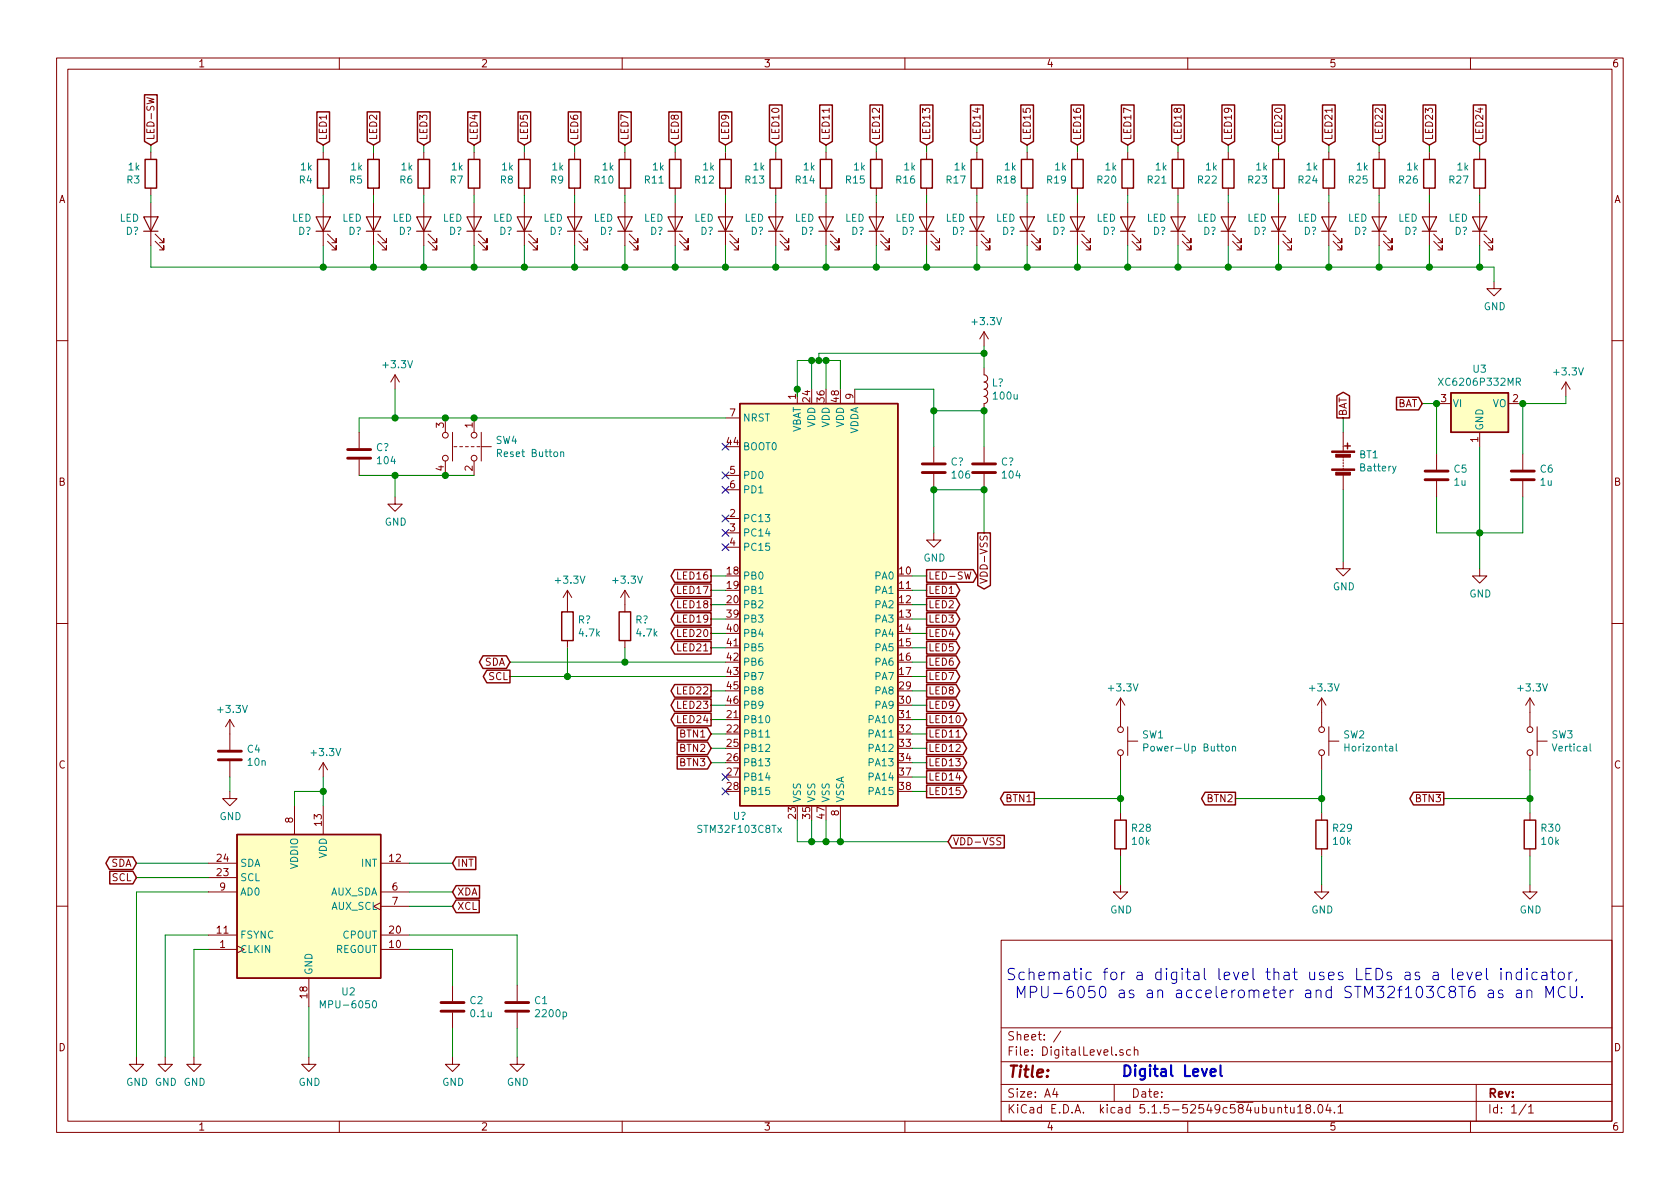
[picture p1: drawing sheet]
EESchema Schematic File Version 4
EELAYER 30 0
EELAYER END
$Descr A4 11693 8268
encoding utf-8
Sheet 1 1
Title ""
Date ""
Rev ""
Comp ""
Comment1 ""
Comment2 ""
Comment3 ""
Comment4 ""
$EndDescr
Wire Wire Line
	10000 2800 10000 3150
Wire Wire Line
	10600 2800 10600 3150
$Comp
L Device:C C6
U 1 1
P 10600 3300
F 0 "C6" H 10715 3346 50  0000 L CNN
F 1 "1u" H 10715 3255 50  0000 L CNN
F 2 "" H 10638 3150 50  0001 C CNN
F 3 "~" H 10600 3300 50  0001 C CNN
	1    10600 3300
	1    0    0    -1  
$EndComp
Wire Wire Line
	10600 3700 10600 3450
Wire Wire Line
	10300 3100 10300 3700
Connection ~ 10300 3700
Wire Wire Line
	10300 3700 10600 3700
Wire Wire Line
	10300 3700 10300 3950
$Comp
L Regulator_Linear:XC6206PxxxMR U3
U 1 1
P 10300 2800
F 0 "U3" H 10300 3042 50  0000 C CNN
F 1 "XC6206P332MR" H 10300 2951 50  0000 C CNN
F 2 "Package_TO_SOT_SMD:SOT-23" H 10300 3025 50  0001 C CIN
F 3 "https://www.torexsemi.com/file/xc6206/XC6206.pdf" H 10300 2800 50  0001 C CNN
	1    10300 2800
	1    0    0    -1  
$EndComp
Wire Wire Line
	2850 6200 3150 6200
Wire Wire Line
	2850 6300 3150 6300
Text GLabel 3150 6200 2    50   Input ~ 0
XDA
Text GLabel 3150 6300 2    50   Input ~ 0
XCL
Wire Wire Line
	2850 6000 3150 6000
Text GLabel 3150 6000 2    50   Input ~ 0
INT
Wire Wire Line
	2850 6600 3150 6600
Wire Wire Line
	3150 6600 3150 6850
$Comp
L Device:C C2
U 1 1
P 3150 7000
F 0 "C2" H 3265 7046 50  0000 L CNN
F 1 "0.1u" H 3265 6955 50  0000 L CNN
F 2 "" H 3188 6850 50  0001 C CNN
F 3 "~" H 3150 7000 50  0001 C CNN
	1    3150 7000
	1    0    0    -1  
$EndComp
Wire Wire Line
	3150 7150 3150 7350
$Comp
L Device:C C1
U 1 1
P 3600 7000
F 0 "C1" H 3715 7046 50  0000 L CNN
F 1 "2200p" H 3715 6955 50  0000 L CNN
F 2 "" H 3638 6850 50  0001 C CNN
F 3 "~" H 3600 7000 50  0001 C CNN
	1    3600 7000
	1    0    0    -1  
$EndComp
Wire Wire Line
	2850 6500 3600 6500
Wire Wire Line
	3600 6500 3600 6850
Wire Wire Line
	2250 5600 2250 5500
Text GLabel 950  6000 0    50   BiDi ~ 0
SDA
Text GLabel 950  6100 0    50   Input ~ 0
SCL
Wire Wire Line
	950  6100 1450 6100
Wire Wire Line
	950  6000 1450 6000
Wire Wire Line
	3600 7150 3600 7350
Wire Wire Line
	2050 5600 2050 5500
Wire Wire Line
	1600 5500 1600 5400
$Comp
L Device:C C4
U 1 1
P 1600 5250
F 0 "C4" H 1715 5296 50  0000 L CNN
F 1 "10n" H 1715 5205 50  0000 L CNN
F 2 "" H 1638 5100 50  0001 C CNN
F 3 "~" H 1600 5250 50  0001 C CNN
	1    1600 5250
	1    0    0    -1  
$EndComp
Wire Wire Line
	2050 5500 2250 5500
Connection ~ 2250 5500
Wire Wire Line
	2250 5500 2250 5400
Wire Wire Line
	2150 7000 2150 7350
$Comp
L Device:LED D?
U 1 1
P 10300 1550
F 0 "D?" V 10247 1628 50  0000 L CNN
F 1 "LED" V 10338 1628 50  0000 L CNN
F 2 "" H 10300 1550 50  0001 C CNN
F 3 "~" H 10300 1550 50  0001 C CNN
	1    10300 1550
	0    -1   -1   0   
$EndComp
$Comp
L Device:LED D?
U 1 1
P 9950 1550
F 0 "D?" V 9897 1628 50  0000 L CNN
F 1 "LED" V 9988 1628 50  0000 L CNN
F 2 "" H 9950 1550 50  0001 C CNN
F 3 "~" H 9950 1550 50  0001 C CNN
	1    9950 1550
	0    -1   -1   0   
$EndComp
$Comp
L Device:LED D?
U 1 1
P 9600 1550
F 0 "D?" V 9547 1628 50  0000 L CNN
F 1 "LED" V 9638 1628 50  0000 L CNN
F 2 "" H 9600 1550 50  0001 C CNN
F 3 "~" H 9600 1550 50  0001 C CNN
	1    9600 1550
	0    -1   -1   0   
$EndComp
$Comp
L Device:LED D?
U 1 1
P 9250 1550
F 0 "D?" V 9197 1628 50  0000 L CNN
F 1 "LED" V 9288 1628 50  0000 L CNN
F 2 "" H 9250 1550 50  0001 C CNN
F 3 "~" H 9250 1550 50  0001 C CNN
	1    9250 1550
	0    -1   -1   0   
$EndComp
$Comp
L Device:LED D?
U 1 1
P 8900 1550
F 0 "D?" V 8847 1628 50  0000 L CNN
F 1 "LED" V 8938 1628 50  0000 L CNN
F 2 "" H 8900 1550 50  0001 C CNN
F 3 "~" H 8900 1550 50  0001 C CNN
	1    8900 1550
	0    -1   -1   0   
$EndComp
$Comp
L Device:LED D?
U 1 1
P 8550 1550
F 0 "D?" V 8497 1628 50  0000 L CNN
F 1 "LED" V 8588 1628 50  0000 L CNN
F 2 "" H 8550 1550 50  0001 C CNN
F 3 "~" H 8550 1550 50  0001 C CNN
	1    8550 1550
	0    -1   -1   0   
$EndComp
$Comp
L Device:LED D?
U 1 1
P 8200 1550
F 0 "D?" V 8147 1628 50  0000 L CNN
F 1 "LED" V 8238 1628 50  0000 L CNN
F 2 "" H 8200 1550 50  0001 C CNN
F 3 "~" H 8200 1550 50  0001 C CNN
	1    8200 1550
	0    -1   -1   0   
$EndComp
$Comp
L Device:LED D?
U 1 1
P 7850 1550
F 0 "D?" V 7797 1628 50  0000 L CNN
F 1 "LED" V 7888 1628 50  0000 L CNN
F 2 "" H 7850 1550 50  0001 C CNN
F 3 "~" H 7850 1550 50  0001 C CNN
	1    7850 1550
	0    -1   -1   0   
$EndComp
$Comp
L Device:LED D?
U 1 1
P 7500 1550
F 0 "D?" V 7447 1628 50  0000 L CNN
F 1 "LED" V 7538 1628 50  0000 L CNN
F 2 "" H 7500 1550 50  0001 C CNN
F 3 "~" H 7500 1550 50  0001 C CNN
	1    7500 1550
	0    -1   -1   0   
$EndComp
$Comp
L Device:LED D?
U 1 1
P 7150 1550
F 0 "D?" V 7097 1628 50  0000 L CNN
F 1 "LED" V 7188 1628 50  0000 L CNN
F 2 "" H 7150 1550 50  0001 C CNN
F 3 "~" H 7150 1550 50  0001 C CNN
	1    7150 1550
	0    -1   -1   0   
$EndComp
$Comp
L Device:LED D?
U 1 1
P 6800 1550
F 0 "D?" V 6747 1628 50  0000 L CNN
F 1 "LED" V 6838 1628 50  0000 L CNN
F 2 "" H 6800 1550 50  0001 C CNN
F 3 "~" H 6800 1550 50  0001 C CNN
	1    6800 1550
	0    -1   -1   0   
$EndComp
$Comp
L Device:LED D?
U 1 1
P 6100 1550
F 0 "D?" V 6047 1628 50  0000 L CNN
F 1 "LED" V 6138 1628 50  0000 L CNN
F 2 "" H 6100 1550 50  0001 C CNN
F 3 "~" H 6100 1550 50  0001 C CNN
	1    6100 1550
	0    -1   -1   0   
$EndComp
$Comp
L Device:LED D?
U 1 1
P 5750 1550
F 0 "D?" V 5697 1628 50  0000 L CNN
F 1 "LED" V 5788 1628 50  0000 L CNN
F 2 "" H 5750 1550 50  0001 C CNN
F 3 "~" H 5750 1550 50  0001 C CNN
	1    5750 1550
	0    -1   -1   0   
$EndComp
$Comp
L Device:LED D?
U 1 1
P 5400 1550
F 0 "D?" V 5347 1628 50  0000 L CNN
F 1 "LED" V 5438 1628 50  0000 L CNN
F 2 "" H 5400 1550 50  0001 C CNN
F 3 "~" H 5400 1550 50  0001 C CNN
	1    5400 1550
	0    -1   -1   0   
$EndComp
$Comp
L Device:LED D?
U 1 1
P 5050 1550
F 0 "D?" V 4997 1628 50  0000 L CNN
F 1 "LED" V 5088 1628 50  0000 L CNN
F 2 "" H 5050 1550 50  0001 C CNN
F 3 "~" H 5050 1550 50  0001 C CNN
	1    5050 1550
	0    -1   -1   0   
$EndComp
$Comp
L Device:LED D?
U 1 1
P 4700 1550
F 0 "D?" V 4647 1628 50  0000 L CNN
F 1 "LED" V 4738 1628 50  0000 L CNN
F 2 "" H 4700 1550 50  0001 C CNN
F 3 "~" H 4700 1550 50  0001 C CNN
	1    4700 1550
	0    -1   -1   0   
$EndComp
$Comp
L Device:LED D?
U 1 1
P 4350 1550
F 0 "D?" V 4297 1628 50  0000 L CNN
F 1 "LED" V 4388 1628 50  0000 L CNN
F 2 "" H 4350 1550 50  0001 C CNN
F 3 "~" H 4350 1550 50  0001 C CNN
	1    4350 1550
	0    -1   -1   0   
$EndComp
$Comp
L Device:LED D?
U 1 1
P 4000 1550
F 0 "D?" V 3947 1628 50  0000 L CNN
F 1 "LED" V 4038 1628 50  0000 L CNN
F 2 "" H 4000 1550 50  0001 C CNN
F 3 "~" H 4000 1550 50  0001 C CNN
	1    4000 1550
	0    -1   -1   0   
$EndComp
$Comp
L Device:LED D?
U 1 1
P 3650 1550
F 0 "D?" V 3597 1628 50  0000 L CNN
F 1 "LED" V 3688 1628 50  0000 L CNN
F 2 "" H 3650 1550 50  0001 C CNN
F 3 "~" H 3650 1550 50  0001 C CNN
	1    3650 1550
	0    -1   -1   0   
$EndComp
$Comp
L Device:LED D?
U 1 1
P 3300 1550
F 0 "D?" V 3247 1628 50  0000 L CNN
F 1 "LED" V 3338 1628 50  0000 L CNN
F 2 "" H 3300 1550 50  0001 C CNN
F 3 "~" H 3300 1550 50  0001 C CNN
	1    3300 1550
	0    -1   -1   0   
$EndComp
$Comp
L Device:LED D?
U 1 1
P 2950 1550
F 0 "D?" V 2897 1628 50  0000 L CNN
F 1 "LED" V 2988 1628 50  0000 L CNN
F 2 "" H 2950 1550 50  0001 C CNN
F 3 "~" H 2950 1550 50  0001 C CNN
	1    2950 1550
	0    -1   -1   0   
$EndComp
$Comp
L Device:LED D?
U 1 1
P 2600 1550
F 0 "D?" V 2547 1628 50  0000 L CNN
F 1 "LED" V 2638 1628 50  0000 L CNN
F 2 "" H 2600 1550 50  0001 C CNN
F 3 "~" H 2600 1550 50  0001 C CNN
	1    2600 1550
	0    -1   -1   0   
$EndComp
$Comp
L Device:LED D?
U 1 1
P 2250 1550
F 0 "D?" V 2197 1628 50  0000 L CNN
F 1 "LED" V 2288 1628 50  0000 L CNN
F 2 "" H 2250 1550 50  0001 C CNN
F 3 "~" H 2250 1550 50  0001 C CNN
	1    2250 1550
	0    -1   -1   0   
$EndComp
$Comp
L Device:LED D?
U 1 1
P 1050 1550
F 0 "D?" V 997 1628 50  0000 L CNN
F 1 "LED" V 1088 1628 50  0000 L CNN
F 2 "" H 1050 1550 50  0001 C CNN
F 3 "~" H 1050 1550 50  0001 C CNN
	1    1050 1550
	0    -1   -1   0   
$EndComp
$Comp
L Device:R R4
U 1 1
P 2250 1200
F 0 "R4" H 2320 1246 50  0000 L CNN
F 1 "1k" H 2320 1155 50  0000 L CNN
F 2 "" V 2180 1200 50  0001 C CNN
F 3 "~" H 2250 1200 50  0001 C CNN
	1    2250 1200
	-1   0    0    1   
$EndComp
$Comp
L Device:R R5
U 1 1
P 2600 1200
F 0 "R5" H 2670 1246 50  0000 L CNN
F 1 "1k" H 2670 1155 50  0000 L CNN
F 2 "" V 2530 1200 50  0001 C CNN
F 3 "~" H 2600 1200 50  0001 C CNN
	1    2600 1200
	-1   0    0    1   
$EndComp
$Comp
L Device:R R6
U 1 1
P 2950 1200
F 0 "R6" H 3020 1246 50  0000 L CNN
F 1 "1k" H 3020 1155 50  0000 L CNN
F 2 "" V 2880 1200 50  0001 C CNN
F 3 "~" H 2950 1200 50  0001 C CNN
	1    2950 1200
	-1   0    0    1   
$EndComp
$Comp
L Device:R R7
U 1 1
P 3300 1200
F 0 "R7" H 3370 1246 50  0000 L CNN
F 1 "1k" H 3370 1155 50  0000 L CNN
F 2 "" V 3230 1200 50  0001 C CNN
F 3 "~" H 3300 1200 50  0001 C CNN
	1    3300 1200
	-1   0    0    1   
$EndComp
$Comp
L Device:R R8
U 1 1
P 3650 1200
F 0 "R8" H 3720 1246 50  0000 L CNN
F 1 "1k" H 3720 1155 50  0000 L CNN
F 2 "" V 3580 1200 50  0001 C CNN
F 3 "~" H 3650 1200 50  0001 C CNN
	1    3650 1200
	-1   0    0    1   
$EndComp
$Comp
L Device:R R9
U 1 1
P 4000 1200
F 0 "R9" H 4070 1246 50  0000 L CNN
F 1 "1k" H 4070 1155 50  0000 L CNN
F 2 "" V 3930 1200 50  0001 C CNN
F 3 "~" H 4000 1200 50  0001 C CNN
	1    4000 1200
	-1   0    0    1   
$EndComp
$Comp
L Device:R R10
U 1 1
P 4350 1200
F 0 "R10" H 4420 1246 50  0000 L CNN
F 1 "1k" H 4420 1155 50  0000 L CNN
F 2 "" V 4280 1200 50  0001 C CNN
F 3 "~" H 4350 1200 50  0001 C CNN
	1    4350 1200
	-1   0    0    1   
$EndComp
$Comp
L Device:R R11
U 1 1
P 4700 1200
F 0 "R11" H 4770 1246 50  0000 L CNN
F 1 "1k" H 4770 1155 50  0000 L CNN
F 2 "" V 4630 1200 50  0001 C CNN
F 3 "~" H 4700 1200 50  0001 C CNN
	1    4700 1200
	-1   0    0    1   
$EndComp
$Comp
L Device:R R12
U 1 1
P 5050 1200
F 0 "R12" H 5120 1246 50  0000 L CNN
F 1 "1k" H 5120 1155 50  0000 L CNN
F 2 "" V 4980 1200 50  0001 C CNN
F 3 "~" H 5050 1200 50  0001 C CNN
	1    5050 1200
	-1   0    0    1   
$EndComp
$Comp
L Device:R R13
U 1 1
P 5400 1200
F 0 "R13" H 5470 1246 50  0000 L CNN
F 1 "1k" H 5470 1155 50  0000 L CNN
F 2 "" V 5330 1200 50  0001 C CNN
F 3 "~" H 5400 1200 50  0001 C CNN
	1    5400 1200
	-1   0    0    1   
$EndComp
$Comp
L Device:R R14
U 1 1
P 5750 1200
F 0 "R14" H 5820 1246 50  0000 L CNN
F 1 "1k" H 5820 1155 50  0000 L CNN
F 2 "" V 5680 1200 50  0001 C CNN
F 3 "~" H 5750 1200 50  0001 C CNN
	1    5750 1200
	-1   0    0    1   
$EndComp
$Comp
L Device:R R15
U 1 1
P 6100 1200
F 0 "R15" H 6170 1246 50  0000 L CNN
F 1 "1k" H 6170 1155 50  0000 L CNN
F 2 "" V 6030 1200 50  0001 C CNN
F 3 "~" H 6100 1200 50  0001 C CNN
	1    6100 1200
	-1   0    0    1   
$EndComp
$Comp
L Device:R R16
U 1 1
P 6450 1200
F 0 "R16" H 6520 1246 50  0000 L CNN
F 1 "1k" H 6520 1155 50  0000 L CNN
F 2 "" V 6380 1200 50  0001 C CNN
F 3 "~" H 6450 1200 50  0001 C CNN
	1    6450 1200
	-1   0    0    1   
$EndComp
$Comp
L Device:R R17
U 1 1
P 6800 1200
F 0 "R17" H 6870 1246 50  0000 L CNN
F 1 "1k" H 6870 1155 50  0000 L CNN
F 2 "" V 6730 1200 50  0001 C CNN
F 3 "~" H 6800 1200 50  0001 C CNN
	1    6800 1200
	-1   0    0    1   
$EndComp
$Comp
L Device:R R18
U 1 1
P 7150 1200
F 0 "R18" H 7220 1246 50  0000 L CNN
F 1 "1k" H 7220 1155 50  0000 L CNN
F 2 "" V 7080 1200 50  0001 C CNN
F 3 "~" H 7150 1200 50  0001 C CNN
	1    7150 1200
	-1   0    0    1   
$EndComp
$Comp
L Device:R R19
U 1 1
P 7500 1200
F 0 "R19" H 7570 1246 50  0000 L CNN
F 1 "1k" H 7570 1155 50  0000 L CNN
F 2 "" V 7430 1200 50  0001 C CNN
F 3 "~" H 7500 1200 50  0001 C CNN
	1    7500 1200
	-1   0    0    1   
$EndComp
$Comp
L Device:R R20
U 1 1
P 7850 1200
F 0 "R20" H 7920 1246 50  0000 L CNN
F 1 "1k" H 7920 1155 50  0000 L CNN
F 2 "" V 7780 1200 50  0001 C CNN
F 3 "~" H 7850 1200 50  0001 C CNN
	1    7850 1200
	-1   0    0    1   
$EndComp
$Comp
L Device:R R21
U 1 1
P 8200 1200
F 0 "R21" H 8270 1246 50  0000 L CNN
F 1 "1k" H 8270 1155 50  0000 L CNN
F 2 "" V 8130 1200 50  0001 C CNN
F 3 "~" H 8200 1200 50  0001 C CNN
	1    8200 1200
	-1   0    0    1   
$EndComp
$Comp
L Device:R R22
U 1 1
P 8550 1200
F 0 "R22" H 8620 1246 50  0000 L CNN
F 1 "1k" H 8620 1155 50  0000 L CNN
F 2 "" V 8480 1200 50  0001 C CNN
F 3 "~" H 8550 1200 50  0001 C CNN
	1    8550 1200
	-1   0    0    1   
$EndComp
$Comp
L Device:R R23
U 1 1
P 8900 1200
F 0 "R23" H 8970 1246 50  0000 L CNN
F 1 "1k" H 8970 1155 50  0000 L CNN
F 2 "" V 8830 1200 50  0001 C CNN
F 3 "~" H 8900 1200 50  0001 C CNN
	1    8900 1200
	-1   0    0    1   
$EndComp
$Comp
L Device:R R24
U 1 1
P 9250 1200
F 0 "R24" H 9320 1246 50  0000 L CNN
F 1 "1k" H 9320 1155 50  0000 L CNN
F 2 "" V 9180 1200 50  0001 C CNN
F 3 "~" H 9250 1200 50  0001 C CNN
	1    9250 1200
	-1   0    0    1   
$EndComp
$Comp
L Device:R R25
U 1 1
P 9600 1200
F 0 "R25" H 9670 1246 50  0000 L CNN
F 1 "1k" H 9670 1155 50  0000 L CNN
F 2 "" V 9530 1200 50  0001 C CNN
F 3 "~" H 9600 1200 50  0001 C CNN
	1    9600 1200
	-1   0    0    1   
$EndComp
$Comp
L Device:R R26
U 1 1
P 9950 1200
F 0 "R26" H 10020 1246 50  0000 L CNN
F 1 "1k" H 10020 1155 50  0000 L CNN
F 2 "" V 9880 1200 50  0001 C CNN
F 3 "~" H 9950 1200 50  0001 C CNN
	1    9950 1200
	-1   0    0    1   
$EndComp
$Comp
L Device:R R27
U 1 1
P 10300 1200
F 0 "R27" H 10370 1246 50  0000 L CNN
F 1 "1k" H 10370 1155 50  0000 L CNN
F 2 "" V 10230 1200 50  0001 C CNN
F 3 "~" H 10300 1200 50  0001 C CNN
	1    10300 1200
	-1   0    0    1   
$EndComp
Wire Wire Line
	6100 1400 6100 1350
Wire Wire Line
	6100 1050 6100 1000
Wire Wire Line
	5750 1400 5750 1350
Wire Wire Line
	5750 1050 5750 1000
Wire Wire Line
	5400 1050 5400 1000
Wire Wire Line
	5050 1000 5050 1050
Wire Wire Line
	4700 1050 4700 1000
Wire Wire Line
	4350 1050 4350 1000
Wire Wire Line
	4000 1050 4000 1000
Wire Wire Line
	3650 1050 3650 1000
Wire Wire Line
	3300 1050 3300 1000
Wire Wire Line
	2950 1050 2950 1000
Wire Wire Line
	2600 1050 2600 1000
Wire Wire Line
	2250 1050 2250 1000
Wire Wire Line
	5400 1400 5400 1350
Wire Wire Line
	5050 1400 5050 1350
Wire Wire Line
	4700 1400 4700 1350
Wire Wire Line
	4350 1400 4350 1350
Wire Wire Line
	4000 1400 4000 1350
Wire Wire Line
	3650 1400 3650 1350
Wire Wire Line
	3300 1400 3300 1350
Wire Wire Line
	2950 1400 2950 1350
Wire Wire Line
	2600 1400 2600 1350
Wire Wire Line
	2250 1400 2250 1350
Wire Wire Line
	6800 1400 6800 1350
Wire Wire Line
	7150 1400 7150 1350
Wire Wire Line
	7500 1400 7500 1350
Wire Wire Line
	7850 1400 7850 1350
Wire Wire Line
	8200 1400 8200 1350
Wire Wire Line
	6450 1050 6450 1000
Wire Wire Line
	6800 1050 6800 1000
Wire Wire Line
	7150 1050 7150 1000
Wire Wire Line
	7500 1050 7500 1000
Wire Wire Line
	7850 1050 7850 1000
Wire Wire Line
	8200 1050 8200 1000
Wire Wire Line
	8550 1050 8550 1000
Wire Wire Line
	8550 1400 8550 1350
Wire Wire Line
	8900 1400 8900 1350
Wire Wire Line
	8900 1050 8900 1000
Wire Wire Line
	9250 1400 9250 1350
Wire Wire Line
	9250 1050 9250 1000
Wire Wire Line
	9600 1400 9600 1350
Wire Wire Line
	9600 1050 9600 1000
Wire Wire Line
	9950 1400 9950 1350
Wire Wire Line
	9950 1050 9950 1000
Wire Wire Line
	10300 1400 10300 1350
Wire Wire Line
	10300 1050 10300 1000
$Comp
L Device:R R3
U 1 1
P 1050 1200
F 0 "R3" H 1120 1246 50  0000 L CNN
F 1 "1k" H 1120 1155 50  0000 L CNN
F 2 "" V 980 1200 50  0001 C CNN
F 3 "~" H 1050 1200 50  0001 C CNN
	1    1050 1200
	-1   0    0    1   
$EndComp
Wire Wire Line
	1050 1400 1050 1350
Wire Wire Line
	1050 1050 1050 1000
Text GLabel 1050 1000 1    50   Input ~ 0
LED-SW
Wire Wire Line
	10300 1700 10300 1850
Wire Wire Line
	9950 1700 9950 1850
Wire Wire Line
	9600 1700 9600 1850
Wire Wire Line
	9250 1700 9250 1850
Wire Wire Line
	8900 1700 8900 1850
Wire Wire Line
	8550 1700 8550 1850
Wire Wire Line
	8200 1700 8200 1850
Wire Wire Line
	7850 1700 7850 1850
Wire Wire Line
	7500 1700 7500 1850
Wire Wire Line
	7150 1700 7150 1850
Wire Wire Line
	6800 1700 6800 1850
Wire Wire Line
	6100 1700 6100 1850
Wire Wire Line
	5750 1700 5750 1850
Wire Wire Line
	5400 1700 5400 1850
Wire Wire Line
	5050 1700 5050 1850
Wire Wire Line
	4700 1700 4700 1850
Wire Wire Line
	4350 1700 4350 1850
Wire Wire Line
	4000 1700 4000 1850
Wire Wire Line
	3650 1700 3650 1850
Wire Wire Line
	3300 1700 3300 1850
Wire Wire Line
	2950 1700 2950 1850
Wire Wire Line
	2600 1700 2600 1850
Wire Wire Line
	2250 1700 2250 1850
Wire Wire Line
	1050 1700 1050 1850
Text GLabel 2250 1000 1    50   Input ~ 0
LED1
Text GLabel 2600 1000 1    50   Input ~ 0
LED2
$Comp
L MCU_ST_STM32F1:STM32F103C8Tx U?
U 1 1
P 5750 4200
F 0 "U?" H 5149 2729 50  0000 C CNN
F 1 "STM32F103C8Tx" H 5148 2638 50  0000 C CNN
F 2 "Package_QFP:LQFP-48_7x7mm_P0.5mm" H 5150 2800 50  0001 R CNN
F 3 "http://www.st.com/st-web-ui/static/active/en/resource/technical/document/datasheet/CD00161566.pdf" H 5750 4200 50  0001 C CNN
	1    5750 4200
	1    0    0    -1  
$EndComp
Wire Wire Line
	7800 5550 7800 5650
$Comp
L Device:R R28
U 1 1
P 7800 5800
F 0 "R28" H 7870 5846 50  0000 L CNN
F 1 "10k" H 7870 5755 50  0000 L CNN
F 2 "" V 7730 5800 50  0001 C CNN
F 3 "~" H 7800 5800 50  0001 C CNN
	1    7800 5800
	1    0    0    -1  
$EndComp
Wire Wire Line
	7800 5950 7800 6150
Text GLabel 7200 5550 0    50   Output ~ 0
BTN1
$Comp
L power:GND #PWR?
U 1 1
P 7800 6150
F 0 "#PWR?" H 7800 5900 50  0001 C CNN
F 1 "GND" H 7805 5977 50  0000 C CNN
F 2 "" H 7800 6150 50  0001 C CNN
F 3 "" H 7800 6150 50  0001 C CNN
	1    7800 6150
	1    0    0    -1  
$EndComp
Wire Wire Line
	7800 5550 7800 5350
Connection ~ 7800 5550
$Comp
L power:GND #PWR?
U 1 1
P 950 7350
F 0 "#PWR?" H 950 7100 50  0001 C CNN
F 1 "GND" H 955 7177 50  0000 C CNN
F 2 "" H 950 7350 50  0001 C CNN
F 3 "" H 950 7350 50  0001 C CNN
	1    950  7350
	1    0    0    -1  
$EndComp
$Comp
L power:GND #PWR?
U 1 1
P 1600 5500
F 0 "#PWR?" H 1600 5250 50  0001 C CNN
F 1 "GND" H 1605 5327 50  0000 C CNN
F 2 "" H 1600 5500 50  0001 C CNN
F 3 "" H 1600 5500 50  0001 C CNN
	1    1600 5500
	1    0    0    -1  
$EndComp
Text GLabel 2950 1000 1    50   Input ~ 0
LED3
Text GLabel 3300 1000 1    50   Input ~ 0
LED4
Text GLabel 3650 1000 1    50   Input ~ 0
LED5
Text GLabel 4000 1000 1    50   Input ~ 0
LED6
Text GLabel 4350 1000 1    50   Input ~ 0
LED7
Text GLabel 4700 1000 1    50   Input ~ 0
LED8
Text GLabel 5050 1000 1    50   Input ~ 0
LED9
Text GLabel 5400 1000 1    50   Input ~ 0
LED10
Text GLabel 5750 1000 1    50   Input ~ 0
LED11
Text GLabel 6100 1000 1    50   Input ~ 0
LED12
Text GLabel 6450 1000 1    50   Input ~ 0
LED13
Text GLabel 6800 1000 1    50   Input ~ 0
LED14
Text GLabel 7150 1000 1    50   Input ~ 0
LED15
Text GLabel 7500 1000 1    50   Input ~ 0
LED16
Text GLabel 7850 1000 1    50   Input ~ 0
LED17
Text GLabel 8200 1000 1    50   Input ~ 0
LED18
Text GLabel 8550 1000 1    50   Input ~ 0
LED19
Text GLabel 8900 1000 1    50   Input ~ 0
LED20
Text GLabel 9250 1000 1    50   Input ~ 0
LED21
Text GLabel 9600 1000 1    50   Input ~ 0
LED22
Text GLabel 9950 1000 1    50   Input ~ 0
LED23
Text GLabel 10300 1000 1    50   Input ~ 0
LED24
$Comp
L power:GND #PWR?
U 1 1
P 10400 1950
F 0 "#PWR?" H 10400 1700 50  0001 C CNN
F 1 "GND" H 10405 1777 50  0000 C CNN
F 2 "" H 10400 1950 50  0001 C CNN
F 3 "" H 10400 1950 50  0001 C CNN
	1    10400 1950
	1    0    0    -1  
$EndComp
Wire Wire Line
	10400 1950 10400 1850
$Comp
L power:GND #PWR?
U 1 1
P 10300 3950
F 0 "#PWR?" H 10300 3700 50  0001 C CNN
F 1 "GND" H 10305 3777 50  0000 C CNN
F 2 "" H 10300 3950 50  0001 C CNN
F 3 "" H 10300 3950 50  0001 C CNN
	1    10300 3950
	1    0    0    -1  
$EndComp
Wire Wire Line
	10600 2800 10900 2800
Wire Wire Line
	10000 3450 10000 3700
$Comp
L Device:C C5
U 1 1
P 10000 3300
F 0 "C5" H 10115 3346 50  0000 L CNN
F 1 "1u" H 10115 3255 50  0000 L CNN
F 2 "" H 10038 3150 50  0001 C CNN
F 3 "~" H 10000 3300 50  0001 C CNN
	1    10000 3300
	1    0    0    -1  
$EndComp
Wire Wire Line
	10000 3700 10300 3700
Connection ~ 10600 2800
Wire Wire Line
	10400 1850 10300 1850
Wire Wire Line
	10300 1850 9950 1850
Connection ~ 10300 1850
Connection ~ 2600 1850
Wire Wire Line
	2600 1850 2250 1850
Connection ~ 2950 1850
Wire Wire Line
	2950 1850 2600 1850
Connection ~ 3300 1850
Wire Wire Line
	3300 1850 2950 1850
Connection ~ 3650 1850
Wire Wire Line
	3650 1850 3300 1850
Connection ~ 4000 1850
Wire Wire Line
	4000 1850 3650 1850
Connection ~ 4350 1850
Wire Wire Line
	4350 1850 4000 1850
Connection ~ 4700 1850
Wire Wire Line
	4700 1850 4350 1850
Connection ~ 5050 1850
Wire Wire Line
	5050 1850 4700 1850
Connection ~ 5400 1850
Wire Wire Line
	5400 1850 5050 1850
Connection ~ 5750 1850
Wire Wire Line
	5750 1850 5400 1850
Connection ~ 6100 1850
Wire Wire Line
	6100 1850 5750 1850
Connection ~ 6450 1850
Wire Wire Line
	6450 1850 6100 1850
Connection ~ 6800 1850
Wire Wire Line
	6800 1850 6450 1850
Connection ~ 7150 1850
Wire Wire Line
	7150 1850 6800 1850
Connection ~ 7500 1850
Wire Wire Line
	7500 1850 7150 1850
Connection ~ 7850 1850
Wire Wire Line
	7850 1850 7500 1850
Connection ~ 8200 1850
Wire Wire Line
	8200 1850 7850 1850
Connection ~ 8550 1850
Wire Wire Line
	8550 1850 8200 1850
Connection ~ 8900 1850
Wire Wire Line
	8900 1850 8550 1850
Connection ~ 9250 1850
Wire Wire Line
	9250 1850 8900 1850
Connection ~ 9600 1850
Wire Wire Line
	9600 1850 9250 1850
Connection ~ 9950 1850
Wire Wire Line
	9950 1850 9600 1850
Wire Wire Line
	1050 1850 2250 1850
Connection ~ 2250 1850
$Comp
L power:GND #PWR?
U 1 1
P 1150 7350
F 0 "#PWR?" H 1150 7100 50  0001 C CNN
F 1 "GND" H 1155 7177 50  0000 C CNN
F 2 "" H 1150 7350 50  0001 C CNN
F 3 "" H 1150 7350 50  0001 C CNN
	1    1150 7350
	1    0    0    -1  
$EndComp
$Comp
L power:GND #PWR?
U 1 1
P 1350 7350
F 0 "#PWR?" H 1350 7100 50  0001 C CNN
F 1 "GND" H 1355 7177 50  0000 C CNN
F 2 "" H 1350 7350 50  0001 C CNN
F 3 "" H 1350 7350 50  0001 C CNN
	1    1350 7350
	1    0    0    -1  
$EndComp
$Comp
L power:GND #PWR?
U 1 1
P 2150 7350
F 0 "#PWR?" H 2150 7100 50  0001 C CNN
F 1 "GND" H 2155 7177 50  0000 C CNN
F 2 "" H 2150 7350 50  0001 C CNN
F 3 "" H 2150 7350 50  0001 C CNN
	1    2150 7350
	1    0    0    -1  
$EndComp
$Comp
L power:GND #PWR?
U 1 1
P 3150 7350
F 0 "#PWR?" H 3150 7100 50  0001 C CNN
F 1 "GND" H 3155 7177 50  0000 C CNN
F 2 "" H 3150 7350 50  0001 C CNN
F 3 "" H 3150 7350 50  0001 C CNN
	1    3150 7350
	1    0    0    -1  
$EndComp
$Comp
L power:GND #PWR?
U 1 1
P 3600 7350
F 0 "#PWR?" H 3600 7100 50  0001 C CNN
F 1 "GND" H 3605 7177 50  0000 C CNN
F 2 "" H 3600 7350 50  0001 C CNN
F 3 "" H 3600 7350 50  0001 C CNN
	1    3600 7350
	1    0    0    -1  
$EndComp
$Comp
L power:+3.3V #PWR?
U 1 1
P 1600 5100
F 0 "#PWR?" H 1600 4950 50  0001 C CNN
F 1 "+3.3V" H 1615 5273 50  0000 C CNN
F 2 "" H 1600 5100 50  0001 C CNN
F 3 "" H 1600 5100 50  0001 C CNN
	1    1600 5100
	1    0    0    -1  
$EndComp
$Comp
L power:+3.3V #PWR?
U 1 1
P 2250 5400
F 0 "#PWR?" H 2250 5250 50  0001 C CNN
F 1 "+3.3V" H 2265 5573 50  0000 C CNN
F 2 "" H 2250 5400 50  0001 C CNN
F 3 "" H 2250 5400 50  0001 C CNN
	1    2250 5400
	1    0    0    -1  
$EndComp
$Comp
L power:+3.3V #PWR?
U 1 1
P 7800 4950
F 0 "#PWR?" H 7800 4800 50  0001 C CNN
F 1 "+3.3V" H 7815 5123 50  0000 C CNN
F 2 "" H 7800 4950 50  0001 C CNN
F 3 "" H 7800 4950 50  0001 C CNN
	1    7800 4950
	1    0    0    -1  
$EndComp
Wire Wire Line
	7200 5550 7800 5550
Wire Wire Line
	9200 5550 9200 5650
$Comp
L Device:R R29
U 1 1
P 9200 5800
F 0 "R29" H 9270 5846 50  0000 L CNN
F 1 "10k" H 9270 5755 50  0000 L CNN
F 2 "" V 9130 5800 50  0001 C CNN
F 3 "~" H 9200 5800 50  0001 C CNN
	1    9200 5800
	1    0    0    -1  
$EndComp
Wire Wire Line
	9200 5950 9200 6150
Text GLabel 8600 5550 0    50   Output ~ 0
BTN2
$Comp
L power:GND #PWR?
U 1 1
P 9200 6150
F 0 "#PWR?" H 9200 5900 50  0001 C CNN
F 1 "GND" H 9205 5977 50  0000 C CNN
F 2 "" H 9200 6150 50  0001 C CNN
F 3 "" H 9200 6150 50  0001 C CNN
	1    9200 6150
	1    0    0    -1  
$EndComp
Wire Wire Line
	9200 5550 9200 5350
Connection ~ 9200 5550
$Comp
L power:+3.3V #PWR?
U 1 1
P 9200 4950
F 0 "#PWR?" H 9200 4800 50  0001 C CNN
F 1 "+3.3V" H 9215 5123 50  0000 C CNN
F 2 "" H 9200 4950 50  0001 C CNN
F 3 "" H 9200 4950 50  0001 C CNN
	1    9200 4950
	1    0    0    -1  
$EndComp
Wire Wire Line
	8600 5550 9200 5550
Wire Wire Line
	10650 5550 10650 5650
$Comp
L Device:R R30
U 1 1
P 10650 5800
F 0 "R30" H 10720 5846 50  0000 L CNN
F 1 "10k" H 10720 5755 50  0000 L CNN
F 2 "" V 10580 5800 50  0001 C CNN
F 3 "~" H 10650 5800 50  0001 C CNN
	1    10650 5800
	1    0    0    -1  
$EndComp
Wire Wire Line
	10650 5950 10650 6150
Text GLabel 10050 5550 0    50   Output ~ 0
BTN3
$Comp
L power:GND #PWR?
U 1 1
P 10650 6150
F 0 "#PWR?" H 10650 5900 50  0001 C CNN
F 1 "GND" H 10655 5977 50  0000 C CNN
F 2 "" H 10650 6150 50  0001 C CNN
F 3 "" H 10650 6150 50  0001 C CNN
	1    10650 6150
	1    0    0    -1  
$EndComp
Wire Wire Line
	10650 5550 10650 5350
Connection ~ 10650 5550
$Comp
L power:+3.3V #PWR?
U 1 1
P 10650 4950
F 0 "#PWR?" H 10650 4800 50  0001 C CNN
F 1 "+3.3V" H 10665 5123 50  0000 C CNN
F 2 "" H 10650 4950 50  0001 C CNN
F 3 "" H 10650 4950 50  0001 C CNN
	1    10650 4950
	1    0    0    -1  
$EndComp
Wire Wire Line
	10050 5550 10650 5550
$Comp
L Switch:SW_Push SW1
U 1 1
P 7800 5150
F 0 "SW1" V 7754 5298 50  0000 L CNN
F 1 "Power-Up Button" V 7845 5298 50  0000 L CNN
F 2 "" H 7800 5350 50  0001 C CNN
F 3 "~" H 7800 5350 50  0001 C CNN
	1    7800 5150
	0    1    1    0   
$EndComp
$Comp
L Switch:SW_Push SW2
U 1 1
P 9200 5150
F 0 "SW2" V 9154 5298 50  0000 L CNN
F 1 "Horizontal" V 9245 5298 50  0000 L CNN
F 2 "" H 9200 5350 50  0001 C CNN
F 3 "~" H 9200 5350 50  0001 C CNN
	1    9200 5150
	0    1    1    0   
$EndComp
$Comp
L Switch:SW_Push SW3
U 1 1
P 10650 5150
F 0 "SW3" V 10604 5298 50  0000 L CNN
F 1 "Vertical" V 10695 5298 50  0000 L CNN
F 2 "" H 10650 5350 50  0001 C CNN
F 3 "~" H 10650 5350 50  0001 C CNN
	1    10650 5150
	0    1    1    0   
$EndComp
Wire Wire Line
	950  6200 950  7350
Wire Wire Line
	1150 7350 1150 6500
Wire Wire Line
	1450 6600 1350 6600
Wire Wire Line
	1350 6600 1350 7350
Wire Wire Line
	1150 6500 1450 6500
Wire Wire Line
	950  6200 1450 6200
Wire Wire Line
	9350 3400 9350 3900
$Comp
L power:GND #PWR?
U 1 1
P 9350 3900
F 0 "#PWR?" H 9350 3650 50  0001 C CNN
F 1 "GND" H 9355 3727 50  0000 C CNN
F 2 "" H 9350 3900 50  0001 C CNN
F 3 "" H 9350 3900 50  0001 C CNN
	1    9350 3900
	1    0    0    -1  
$EndComp
Wire Wire Line
	10900 2800 10900 2750
$Comp
L power:+3.3V #PWR?
U 1 1
P 10900 2750
F 0 "#PWR?" H 10900 2600 50  0001 C CNN
F 1 "+3.3V" H 10915 2923 50  0000 C CNN
F 2 "" H 10900 2750 50  0001 C CNN
F 3 "" H 10900 2750 50  0001 C CNN
	1    10900 2750
	1    0    0    -1  
$EndComp
Wire Wire Line
	2500 3300 2750 3300
Wire Wire Line
	2500 2900 2750 2900
$Comp
L Switch:SW_Push_Dual SW4
U 1 1
P 3300 3100
F 0 "SW4" V 3254 3248 50  0000 L CNN
F 1 "Reset Button" V 3345 3248 50  0000 L CNN
F 2 "" H 3300 3300 50  0001 C CNN
F 3 "~" H 3300 3300 50  0001 C CNN
	1    3300 3100
	0    1    1    0   
$EndComp
Connection ~ 3100 3300
Wire Wire Line
	3100 3300 3300 3300
Wire Wire Line
	2750 3300 2750 3450
Connection ~ 2750 3300
Wire Wire Line
	2750 3300 3100 3300
$Comp
L power:GND #PWR?
U 1 1
P 2750 3450
F 0 "#PWR?" H 2750 3200 50  0001 C CNN
F 1 "GND" H 2755 3277 50  0000 C CNN
F 2 "" H 2750 3450 50  0001 C CNN
F 3 "" H 2750 3450 50  0001 C CNN
	1    2750 3450
	1    0    0    -1  
$EndComp
$Comp
L power:+3.3V #PWR?
U 1 1
P 2750 2700
F 0 "#PWR?" H 2750 2550 50  0001 C CNN
F 1 "+3.3V" H 2765 2873 50  0000 C CNN
F 2 "" H 2750 2700 50  0001 C CNN
F 3 "" H 2750 2700 50  0001 C CNN
	1    2750 2700
	1    0    0    -1  
$EndComp
Wire Wire Line
	2750 2700 2750 2900
Connection ~ 2750 2900
Wire Wire Line
	2750 2900 3100 2900
$Comp
L Device:C C?
U 1 1
P 2500 3150
F 0 "C?" H 2615 3196 50  0000 L CNN
F 1 "104" H 2615 3105 50  0000 L CNN
F 2 "" H 2538 3000 50  0001 C CNN
F 3 "~" H 2500 3150 50  0001 C CNN
	1    2500 3150
	1    0    0    -1  
$EndComp
Wire Wire Line
	2500 2900 2500 3000
Wire Wire Line
	3300 2900 3100 2900
Connection ~ 3300 2900
Connection ~ 3100 2900
Wire Wire Line
	5650 2700 5650 2500
Wire Wire Line
	5750 2700 5750 2500
Wire Wire Line
	5850 2700 5850 2500
Wire Wire Line
	5650 2500 5700 2500
Connection ~ 5750 2500
Wire Wire Line
	5750 2500 5850 2500
$Comp
L power:+3.3V #PWR?
U 1 1
P 6850 2400
F 0 "#PWR?" H 6850 2250 50  0001 C CNN
F 1 "+3.3V" H 6865 2573 50  0000 C CNN
F 2 "" H 6850 2400 50  0001 C CNN
F 3 "" H 6850 2400 50  0001 C CNN
	1    6850 2400
	1    0    0    -1  
$EndComp
Wire Wire Line
	6850 2400 6850 2450
$Comp
L Device:L L?
U 1 1
P 6850 2700
F 0 "L?" H 6902 2746 50  0000 L CNN
F 1 "100u" H 6902 2655 50  0000 L CNN
F 2 "" H 6850 2700 50  0001 C CNN
F 3 "~" H 6850 2700 50  0001 C CNN
	1    6850 2700
	1    0    0    -1  
$EndComp
Wire Wire Line
	6500 2850 6500 2700
Wire Wire Line
	6500 2700 5950 2700
Wire Wire Line
	6850 2850 6850 3100
Connection ~ 6850 2850
Wire Wire Line
	6500 2850 6500 3100
$Comp
L Device:C C?
U 1 1
P 6850 3250
F 0 "C?" H 6965 3296 50  0000 L CNN
F 1 "104" H 6965 3205 50  0000 L CNN
F 2 "" H 6888 3100 50  0001 C CNN
F 3 "~" H 6850 3250 50  0001 C CNN
	1    6850 3250
	1    0    0    -1  
$EndComp
$Comp
L Device:C C?
U 1 1
P 6500 3250
F 0 "C?" H 6615 3296 50  0000 L CNN
F 1 "106" H 6615 3205 50  0000 L CNN
F 2 "" H 6538 3100 50  0001 C CNN
F 3 "~" H 6500 3250 50  0001 C CNN
	1    6500 3250
	1    0    0    -1  
$EndComp
Connection ~ 6500 2850
Wire Wire Line
	6500 2850 6850 2850
Wire Wire Line
	6500 3400 6850 3400
Wire Wire Line
	6850 3400 6850 3700
Connection ~ 6850 3400
Wire Wire Line
	6500 3400 6500 3700
Connection ~ 6500 3400
$Comp
L power:GND #PWR?
U 1 1
P 6500 3700
F 0 "#PWR?" H 6500 3450 50  0001 C CNN
F 1 "GND" H 6505 3527 50  0000 C CNN
F 2 "" H 6500 3700 50  0001 C CNN
F 3 "" H 6500 3700 50  0001 C CNN
	1    6500 3700
	1    0    0    -1  
$EndComp
Text GLabel 6600 5850 2    50   Input ~ 0
VDD-VSS
Text GLabel 6850 3700 3    50   Output ~ 0
VDD-VSS
Wire Wire Line
	6600 5850 5850 5850
Wire Wire Line
	5550 5850 5550 5700
Wire Wire Line
	5650 5700 5650 5850
Connection ~ 5650 5850
Wire Wire Line
	5650 5850 5550 5850
Wire Wire Line
	5750 5700 5750 5850
Connection ~ 5750 5850
Wire Wire Line
	5750 5850 5650 5850
Wire Wire Line
	5850 5700 5850 5850
Connection ~ 5850 5850
Wire Wire Line
	5850 5850 5750 5850
Text GLabel 9350 2900 1    50   Output ~ 0
BAT
Text GLabel 9900 2800 0    50   Input ~ 0
BAT
Text GLabel 6450 4000 2    50   Output ~ 0
LED-SW
Text GLabel 6450 4100 2    50   Output ~ 0
LED1
Text GLabel 6450 4200 2    50   Output ~ 0
LED2
Text GLabel 6450 4300 2    50   Output ~ 0
LED3
Text GLabel 6450 4400 2    50   Output ~ 0
LED4
Text GLabel 6450 4500 2    50   Output ~ 0
LED5
Text GLabel 6450 4600 2    50   Output ~ 0
LED6
Text GLabel 6450 4700 2    50   Output ~ 0
LED7
Text GLabel 6450 4800 2    50   Output ~ 0
LED8
Text GLabel 6450 4900 2    50   Output ~ 0
LED9
Text GLabel 6450 5000 2    50   Output ~ 0
LED10
Text GLabel 6450 5100 2    50   Output ~ 0
LED11
Text GLabel 6450 5200 2    50   Output ~ 0
LED12
Text GLabel 6450 5300 2    50   Output ~ 0
LED13
Text GLabel 6450 5400 2    50   Output ~ 0
LED14
Text GLabel 6450 5500 2    50   Output ~ 0
LED15
Text GLabel 4950 4000 0    50   Output ~ 0
LED16
Text GLabel 4950 4100 0    50   Output ~ 0
LED17
Text GLabel 4950 4200 0    50   Output ~ 0
LED18
Text GLabel 4950 4300 0    50   Output ~ 0
LED19
Text GLabel 4950 4400 0    50   Output ~ 0
LED20
Text GLabel 4950 4500 0    50   Output ~ 0
LED21
Text GLabel 4950 4800 0    50   Output ~ 0
LED22
Text GLabel 4950 4900 0    50   Output ~ 0
LED23
Text GLabel 4950 5000 0    50   Output ~ 0
LED24
Text GLabel 4950 5100 0    50   Input ~ 0
BTN1
Text GLabel 4950 5200 0    50   Input ~ 0
BTN2
Text GLabel 4950 5300 0    50   Input ~ 0
BTN3
Wire Wire Line
	6450 1700 6450 1850
Wire Wire Line
	6450 1400 6450 1350
$Comp
L Device:LED D?
U 1 1
P 6450 1550
F 0 "D?" V 6397 1628 50  0000 L CNN
F 1 "LED" V 6488 1628 50  0000 L CNN
F 2 "" H 6450 1550 50  0001 C CNN
F 3 "~" H 6450 1550 50  0001 C CNN
	1    6450 1550
	0    -1   -1   0   
$EndComp
Wire Wire Line
	4350 4500 4350 4600
Wire Wire Line
	3950 4700 3950 4500
$Comp
L Device:R R?
U 1 1
P 4350 4350
F 0 "R?" H 4420 4396 50  0000 L CNN
F 1 "4.7k" H 4420 4305 50  0000 L CNN
F 2 "" V 4280 4350 50  0001 C CNN
F 3 "~" H 4350 4350 50  0001 C CNN
	1    4350 4350
	1    0    0    -1  
$EndComp
$Comp
L Device:R R?
U 1 1
P 3950 4350
F 0 "R?" H 4020 4396 50  0000 L CNN
F 1 "4.7k" H 4020 4305 50  0000 L CNN
F 2 "" V 3880 4350 50  0001 C CNN
F 3 "~" H 3950 4350 50  0001 C CNN
	1    3950 4350
	1    0    0    -1  
$EndComp
$Comp
L power:+3.3V #PWR?
U 1 1
P 3950 4200
F 0 "#PWR?" H 3950 4050 50  0001 C CNN
F 1 "+3.3V" H 3965 4373 50  0000 C CNN
F 2 "" H 3950 4200 50  0001 C CNN
F 3 "" H 3950 4200 50  0001 C CNN
	1    3950 4200
	1    0    0    -1  
$EndComp
$Comp
L power:+3.3V #PWR?
U 1 1
P 4350 4200
F 0 "#PWR?" H 4350 4050 50  0001 C CNN
F 1 "+3.3V" H 4365 4373 50  0000 C CNN
F 2 "" H 4350 4200 50  0001 C CNN
F 3 "" H 4350 4200 50  0001 C CNN
	1    4350 4200
	1    0    0    -1  
$EndComp
Text GLabel 3550 4600 0    50   BiDi ~ 0
SDA
Text GLabel 3550 4700 0    50   Output ~ 0
SCL
Connection ~ 3950 4700
Wire Wire Line
	4350 4600 3550 4600
Connection ~ 4350 4600
Wire Wire Line
	3550 4700 3950 4700
Wire Wire Line
	3300 2900 5050 2900
Wire Wire Line
	4950 4000 5050 4000
Wire Wire Line
	5050 4100 4950 4100
Wire Wire Line
	4950 4200 5050 4200
Wire Wire Line
	5050 4300 4950 4300
Wire Wire Line
	4950 4400 5050 4400
Wire Wire Line
	5050 4500 4950 4500
Wire Wire Line
	4950 4800 5050 4800
Wire Wire Line
	5050 4900 4950 4900
Wire Wire Line
	4950 5000 5050 5000
Wire Wire Line
	5050 5100 4950 5100
Wire Wire Line
	6350 4000 6450 4000
Wire Wire Line
	6450 4100 6350 4100
Wire Wire Line
	6350 4200 6450 4200
Wire Wire Line
	6450 4300 6350 4300
Wire Wire Line
	6350 4400 6450 4400
Wire Wire Line
	6450 4500 6350 4500
Wire Wire Line
	6350 4600 6450 4600
Wire Wire Line
	6450 4700 6350 4700
Wire Wire Line
	6350 4800 6450 4800
Wire Wire Line
	6450 4900 6350 4900
Wire Wire Line
	6350 5000 6450 5000
Wire Wire Line
	6450 5100 6350 5100
Wire Wire Line
	6350 5200 6450 5200
Wire Wire Line
	6450 5300 6350 5300
Wire Wire Line
	6350 5400 6450 5400
Wire Wire Line
	6450 5500 6350 5500
Wire Wire Line
	9900 2800 10000 2800
Connection ~ 10000 2800
$Comp
L Sensor_Motion:MPU-6050 U2
U 1 1
P 2150 6300
F 0 "U2" H 2426 5707 50  0000 C CNN
F 1 "MPU-6050" H 2425 5617 50  0000 C CNN
F 2 "Sensor_Motion:InvenSense_QFN-24_4x4mm_P0.5mm" H 2150 5500 50  0001 C CNN
F 3 "https://store.invensense.com/datasheets/invensense/MPU-6050_DataSheet_V3%204.pdf" H 2150 6150 50  0001 C CNN
	1    2150 6300
	1    0    0    -1  
$EndComp
Wire Wire Line
	4350 4600 5050 4600
Wire Wire Line
	3950 4700 5050 4700
Wire Wire Line
	5050 5200 4950 5200
Wire Wire Line
	5050 5300 4950 5300
NoConn ~ 5050 5400
NoConn ~ 5050 5500
NoConn ~ 5050 3800
NoConn ~ 5050 3700
NoConn ~ 5050 3600
NoConn ~ 5050 3400
NoConn ~ 5050 3300
Text Notes 7000 6950 0    79   ~ 0
Schematic for a digital level that uses LEDs as a level indicator,\n MPU-6050 as an accelerometer and STM32f103C8T6 as an MCU.
Text Notes 7800 7500 0    75   ~ 15
Digital Level
$Comp
L Device:Battery BT1
U 1 1
P 9350 3200
F 0 "BT1" H 9458 3246 50  0000 L CNN
F 1 "Battery" H 9458 3155 50  0000 L CNN
F 2 "" V 9350 3260 50  0001 C CNN
F 3 "~" V 9350 3260 50  0001 C CNN
	1    9350 3200
	1    0    0    -1  
$EndComp
Wire Wire Line
	9350 2900 9350 3000
Wire Wire Line
	5550 2500 5650 2500
Wire Wire Line
	5550 2500 5550 2700
Connection ~ 5550 2700
Wire Wire Line
	5550 2700 5550 2750
Connection ~ 5650 2500
Wire Wire Line
	6850 2450 5700 2450
Wire Wire Line
	5700 2450 5700 2500
Connection ~ 6850 2450
Wire Wire Line
	6850 2450 6850 2550
Connection ~ 5700 2500
Wire Wire Line
	5700 2500 5750 2500
NoConn ~ 5050 3100
$EndSCHEMATC
